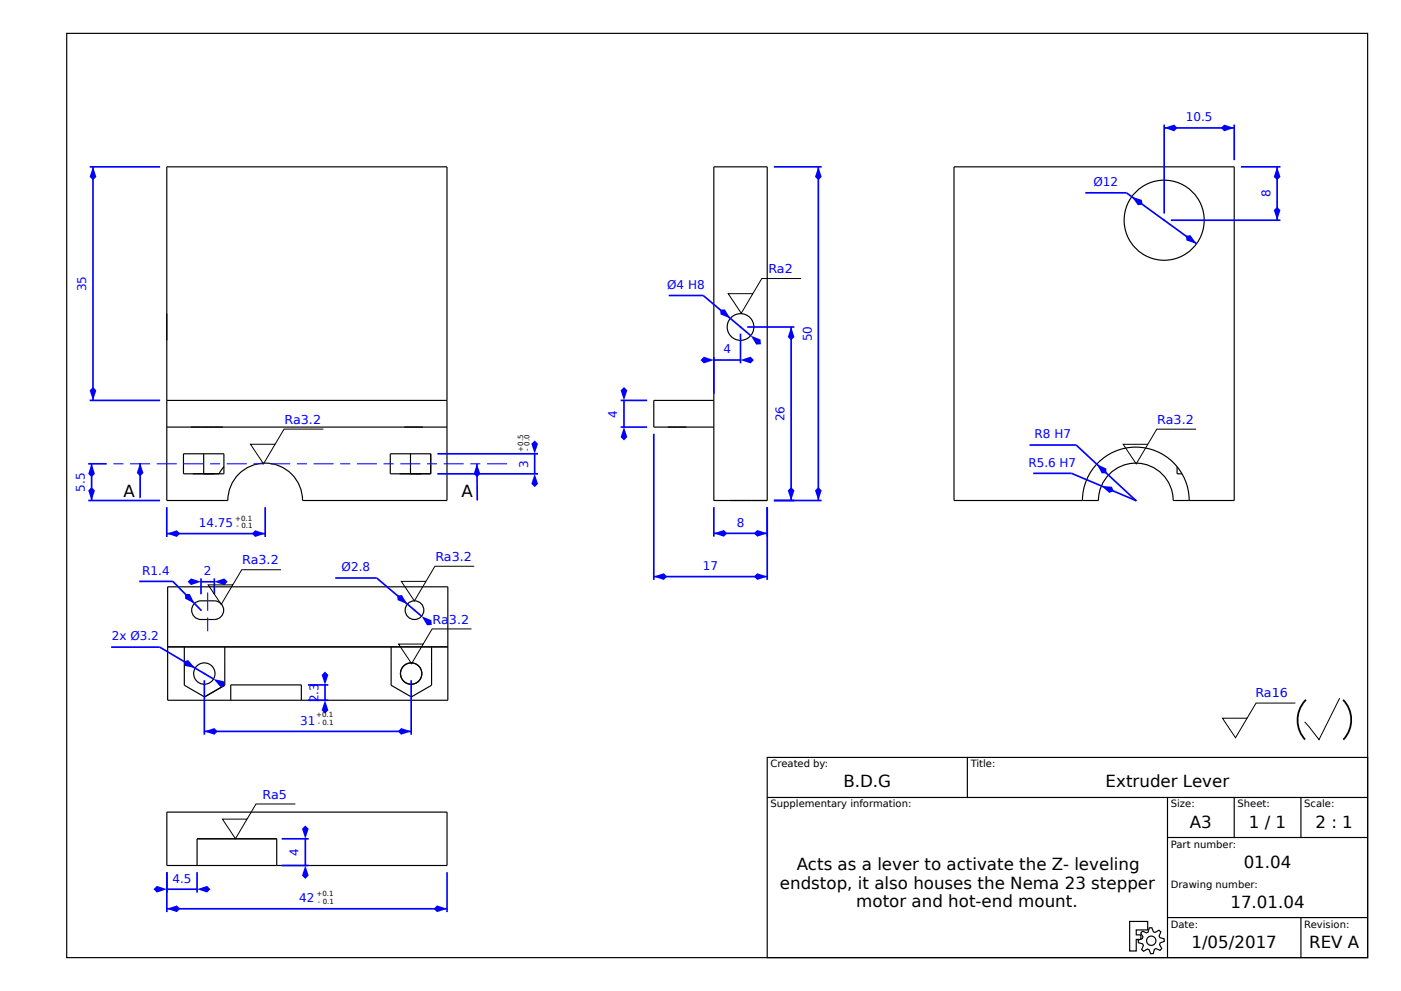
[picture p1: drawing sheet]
<svg xmlns="http://www.w3.org/2000/svg" width="420mm" height="297mm" viewBox="0 0 420 297" stroke-linecap="round" stroke-linejoin="round" font-family="sans-serif">
<g fill="none" stroke="#000" stroke-width=".35">
<path d="M20 10h390v277h-390zM50 50h84v100h-43.3a11.2 11.2 0 0 0-11.2-11.2 11.2 11.2 0 0 0-11.2 11.2h-18.3zM50 120h84M50 128h84M55 136h12.1v6h-12.1zM61.1 136v6M67.1 139.9l-1.5 2.1M117 136h12.1v6h-12.1zM123.1 136v6M230 227h180v60h-180zM230 239h180M290 227v12"/>
<path d="M350 239v48M370 239v12M390 239v12M350 251h60M338.7 276.2h5.4v2.5h-3.5v1.5h1.4v1.3h-1.4v3.5h-1.9zM342.5 279.1l1.2 .5 .5-.2 .3-1.3 .8-.1 .5 1.3 .5 .2 1.1-.7 .6 .5-.5 1.2 .2 .5 1.3 .3v.8l-1.2 .5-.2 .5 .7 1.2-.5 .5-1.3-.5-.4 .2-.4 1.3h-.7l-.5-1.2-.5-.2-1.2 .7-.6-.5 .6-1.2-.3-.5-1.2-.4-.1-.7 1.3-.5 .1-.5-.6-1.2zM350 275h60M390 275v12"/>
<circle cx="345.1" cy="281.9" r="1.4"/>
</g>
<g fill="none" stroke="#00f" stroke-width=".32">
<path d="M34 139h3M39 139h6M47 139h6M55 139h6M63 139h3M68 139h6M76 139h3M81 139h6M89 139h3M94 139h6M102 139h3M107 139h6"/>
<path d="M115 139h3M120 139h6M128 139h3M133 139h6M141 139h3M146 139h6"/>
</g>
<path d="M143 139l.1 10.9z" fill="#000" stroke="#00f" stroke-width=".5"/>
<path d="M143 139l1 3-1 1-1-1z" fill="#00f"/>
<path d="M143 149.9h.1" fill="none" stroke="#00f" stroke-width=".5"/>
<path d="M42 138.8v10.3z" fill="#000" stroke="#00f" stroke-width=".5"/>
<path d="M42 138.8l1 3-1 1-1-1z" fill="#00f"/>
<path d="M41.8 149.1h.2M50 261.4v6.1M50 266.5h9.1M59.1 261.4v6.1" fill="none" stroke="#00f" stroke-width=".5"/>
<g fill="none" stroke="#000" stroke-width=".35">
<path d="M214 50h16v100h-16zM214 120h-18v8h18M50.3 175.9h84v34h-84zM50.3 193.9h84M55.3 193.9v11.5l6 3.5 6.1-3.5v-11.5M58.1 181.1a2.8 2.8 0 0 1 2.2-1h4a2.8 2.8 0 0 1 2.8 2.8 2.8 2.8 0 0 1-2.8 2.8h-4a2.8 2.8 0 0 1-2.6-1.6 2.8 2.8 0 0 1 .4-3zM117.3 193.9v11.5l6 3.5 6.1-3.5v-11.5M69.2 209.9v-4.6h21.1v4.6M50 243.4h84v16h-84zM59.1 259.4v-8h23.9v8"/>
<circle cx="222" cy="98" r="4"/>
<circle cx="124.3" cy="182.9" r="2.8"/>
<circle cx="61.3" cy="201.9" r="3.2"/>
<circle cx="123.3" cy="201.9" r="3.2"/>
</g>
<g fill="#00f">
<path d="M46 266.5l1-1 3 1-3 1z"/>
<path d="M59.1 266.5l3-1 1 1-1 1z"/>
</g>
<path d="M84.4 251.4h8.1M84.4 259.4h8.1M91.5 251.4v8" fill="none" stroke="#00f" stroke-width=".5"/>
<g fill="#00f">
<path d="M91.5 259.4l1 3-1 1-1-1z"/>
<path d="M91.5 247.4l1 1-1 3-1-3z"/>
</g>
<path d="M50 261.4v12M50 272.4h84M134 261.4v12" fill="none" stroke="#00f" stroke-width=".5"/>
<g fill="#00f">
<path d="M130 272.4l1-1 3 1-3 1z"/>
<path d="M50 272.4l3-1 1 1-1 1z"/>
</g>
<path d="M92.3 205.3h6.1M92.3 209.9h6.1M97.4 205.3v4.6" fill="none" stroke="#00f" stroke-width=".5"/>
<g fill="#00f">
<path d="M97.4 209.9l1 3-1 1-1-1z"/>
<path d="M96.4 202.3l1-1 1 1-1 3z"/>
</g>
<path d="M61.3 203.9v16.3M61.3 219.2h62M123.3 203.9v16.3" fill="none" stroke="#00f" stroke-width=".5"/>
<g fill="#00f">
<path d="M119.3 219.2l1-1 3 1-3 1z"/>
<path d="M61.3 219.2l3-1 1 1-1 1z"/>
<circle cx="61.3" cy="201.9" r=".25"/>
</g>
<path d="M47.9 193.9l16.1 9.6z" fill="#000" stroke="#00f" stroke-width=".5"/>
<g fill="#00f">
<path d="M55.1 198.2l1.3-.4 2.1 2.4-3.1-.6z"/>
<path d="M64 203.5l3.1 .7 .4 1.3-1.4 .4z"/>
</g>
<path d="M33.3 193.9h14.6" fill="none" stroke="#00f" stroke-width=".5"/>
<circle cx="124.3" cy="182.9" r=".25" fill="#00f"/>
<path d="M112.9 173.2l13.5 11.5z" fill="#000" stroke="#00f" stroke-width=".5"/>
<g fill="#00f">
<path d="M119.1 178.5l1.4-.2 1.6 2.8-2.9-1.2z"/>
<path d="M126.4 184.7l2.9 1.2 .1 1.4-1.4 .1z"/>
</g>
<path d="M100.5 173.2h12.4" fill="none" stroke="#00f" stroke-width=".5"/>
<path d="M62.3 177.6v5.5M62.3 185.1v4.1" fill="none" stroke="#00f" stroke-width=".32"/>
<circle cx="60.3" cy="182.9" r=".25" fill="#00f"/>
<path d="M51.8 174.2l8.5 8.7z" fill="#000" stroke="#00f" stroke-width=".5"/>
<path d="M55.5 178h1.4l1.4 2.9-2.8-1.5z" fill="#00f"/>
<path d="M41.7 174.2h10.1M60.3 173.3v4.8M60.3 174.3h4M64.3 173.3v4.8" fill="none" stroke="#00f" stroke-width=".5"/>
<g fill="#00f">
<path d="M64.3 174.3l3-1 1 1-1 1z"/>
<path d="M57.3 173.3l3 1-3 1-1-1z"/>
</g>
<path d="M131.1 136h30.2M160.3 136v6M131.1 142h30.2" fill="none" stroke="#00f" stroke-width=".5"/>
<g fill="#00f">
<path d="M160.3 142l1 3-1 1-1-1z"/>
<path d="M159.3 133l1-1 1 1-1 3z"/>
</g>
<path d="M26.5 139h5.5M27.5 139v11M26.5 150h21.5" fill="none" stroke="#00f" stroke-width=".5"/>
<g fill="#00f">
<path d="M26.5 147l1-1 1 1-1 3z"/>
<path d="M27.5 139l1 3-1 1-1-1z"/>
</g>
<path d="M50 152v8.9M50 159.9h29.5M79.5 152v8.9" fill="none" stroke="#00f" stroke-width=".5"/>
<g fill="#00f">
<path d="M75.5 159.9l1-1 3 1-3 1z"/>
<path d="M50 159.9l3-1 1 1-1 1z"/>
</g>
<path d="M26.9 50h21.1M27.9 50v70M26.9 120h21.1" fill="none" stroke="#00f" stroke-width=".5"/>
<g fill="#00f">
<path d="M26.9 117l1-1 1 1-1 3z"/>
<path d="M27.9 50l1 3-1 1-1-1z"/>
</g>
<path d="M186.1 120h7.9M187.1 120v8M186.1 128h7.9" fill="none" stroke="#00f" stroke-width=".5"/>
<g fill="#00f">
<path d="M187.1 128l1 3-1 1-1-1z"/>
<path d="M186.1 117l1-1 1 1-1 3z"/>
</g>
<path d="M196 130v43.8M230 152v21.8M196 172.8h34" fill="none" stroke="#00f" stroke-width=".5"/>
<g fill="#00f">
<path d="M226 172.8l1-1 3 1-3 1z"/>
<path d="M196 172.8l3-1 1 1-1 1z"/>
</g>
<path d="M214 152v8.8M214 159.8h16M230 152v8.8" fill="none" stroke="#00f" stroke-width=".5"/>
<g fill="#00f">
<path d="M226 159.8l1-1 3 1-3 1z"/>
<path d="M214 159.8l3-1 1 1-1 1z"/>
<circle cx="222" cy="98" r=".25"/>
</g>
<path d="M210.8 88.6l14.3 12z" fill="#000" stroke="#00f" stroke-width=".5"/>
<g fill="#00f">
<path d="M215.9 92.8l1.4-.1 1.6 2.7-2.9-1.2z"/>
<path d="M225.1 100.6l2.9 1.2 .1 1.4-1.4 .1z"/>
</g>
<path d="M200.5 88.6h10.3M214 106.9v11.1M214 107.9h8M222 100v8.9" fill="none" stroke="#00f" stroke-width=".5"/>
<g fill="#00f">
<path d="M211 106.9l3 1-3 1-1-1z"/>
<path d="M222 107.9l3-1 1 1-1 1z"/>
</g>
<g fill="none" stroke="#000" stroke-width=".35">
<path d="M286 50h84v100h-18.3a11.2 11.2 0 0 0-11.2-11.2 11.2 11.2 0 0 0-11.2 11.2h-43.3zM352.9 139.9v2.1h1.5M324.5 150a16 16 0 0 1 16-16 16 16 0 0 1 16 16"/>
<circle cx="349" cy="66" r="12"/>
</g>
<path d="M232 50h14.3M245.3 50v100M232 150h14.3" fill="none" stroke="#00f" stroke-width=".5"/>
<g fill="#00f">
<path d="M245.3 50l1 3-1 1-1-1z"/>
<path d="M244.3 147l1-1 1 1-1 3z"/>
</g>
<path d="M224 98h14.2M237.2 98v52M232 150h6.2" fill="none" stroke="#00f" stroke-width=".5"/>
<g fill="#00f">
<path d="M236.2 147l1-1 1 1-1 3z"/>
<path d="M237.2 98l1 3-1 1-1-1z"/>
</g>
<path d="M372 50h11.9M382.9 50v16M351 66h32.9" fill="none" stroke="#00f" stroke-width=".5"/>
<g fill="#00f">
<path d="M382.9 50l1 3-1 1-1-1z"/>
<path d="M381.9 63l1-1 1 1-1 3z"/>
</g>
<path d="M349 37.3v26.7M349 38.3h21M370 37.3v10.7" fill="none" stroke="#00f" stroke-width=".5"/>
<g fill="#00f">
<path d="M366 38.3l1-1 3 1-3 1z"/>
<path d="M349 38.3l3-1 1 1-1 1z"/>
<circle cx="349" cy="66" r=".25"/>
</g>
<path d="M337.7 57.8l21 15.2z" fill="#000" stroke="#00f" stroke-width=".5"/>
<g fill="#00f">
<path d="M339.3 59l3 .9 .2 1.4-1.4 .2z"/>
<path d="M355.5 70.7l1.4-.2 1.8 2.5-3-.9z"/>
</g>
<path d="M325.4 57.8h12.3" fill="none" stroke="#00f" stroke-width=".5"/>
<circle cx="340.5" cy="150" r=".25" fill="#00f"/>
<path d="M321.2 141.9l19.3 8.1z" fill="#000" stroke="#00f" stroke-width=".5"/>
<path d="M330.2 145.6l3.1 .3 .6 1.3-1.3 .5z" fill="#00f"/>
<path d="M309.7 141.9h11.5" fill="none" stroke="#00f" stroke-width=".5"/>
<circle cx="340.5" cy="150" r=".25" fill="#00f"/>
<path d="M322.6 133.4l17.9 16.6z" fill="#000" stroke="#00f" stroke-width=".5"/>
<path d="M328.8 139.1l2.9 1.3v1.4l-1.4 .1z" fill="#00f"/>
<path d="M308.6 133.4h14" fill="none" stroke="#00f" stroke-width=".5"/>
<path d="M240.2 83.5h-11.8l-6.2 10.4-3.9-5.9h7.4M96.9 128.6h-11.7l-6.2 10.4-3.9-5.9h7.4M358.6 128.6h-11.8l-6.2 10.4-3.9-5.8h7.4M84.3 170.7h-11.8l-6.2 10.4-3.9-5.8h7.4M142.2 169.7h-11.8l-6.2 10.4-3.9-5.9h7.4M141.3 188.5h-11.7l-6.2 10.4-3.9-5.9h7.4M388.3 210.7h-11.8l-6.1 10.4-3.9-5.9h7.4M401.6 209.2l-6.2 12.5-4.3-5.4M88.5 241h-11.8l-6.1 10.4-3.9-5.9h7.4" fill="none" stroke="#000" stroke-width=".3"/>
<path d="M391.3 210a8.1 8.1 0 0 1 10.7-.8 8.1 8.1 0 0 1 2.1 10.6 8 8 0 0 1-10.2 3.7 8 8 0 0 1-4.7-9.7 8.5 8.5 0 0 1 2.1-3.8z" fill="none" stroke="#000" stroke-width=".54" stroke-dasharray="13 13" stroke-linecap="butt"/>
<g font-size="5">
<text x="37" y="149">A</text>
<text x="138.4" y="149">A</text>
<text x="252.8" y="236">B.D.G</text>
<text x="331.5" y="236">Extruder Lever</text>
<text x="356.7" y="248">A3</text>
<text x="374.4" y="248">1 / 1</text>
<text x="394.4" y="248">2 : 1</text>
<text x="238.9" y="260.8">Acts as a lever to activate the Z- leveling</text>
<text x="372.8" y="260">01.04</text>
<text x="233.8" y="266.5">endstop, it also houses the Nema 23 stepper</text>
<text x="256.7" y="271.9">motor and hot-end mount.</text>
<text x="368.9" y="272">17.01.04</text>
<text x="357.2" y="284">1/05/2017</text>
<text x="392.4" y="284">REV A</text>
</g>
<g font-size="3.7" fill="#00f">
<text x="230.3" y="81.9">Ra2</text>
<text x="85.3" y="127">Ra3.2</text>
<text x="346.9" y="127">Ra3.2</text>
<text x="72.6" y="169.1">Ra3.2</text>
<text x="130.5" y="168.1">Ra3.2</text>
<text x="129.7" y="186.9">Ra3.2</text>
<text x="376.4" y="209">Ra16</text>
<text x="78.7" y="239.3">Ra5</text>
</g>
<g font-size="3.6" fill="#00f">
<text x="355.5" y="36.3">10.5</text>
<text x="327.8" y="55.8">Ø12</text>
<text x="380.9" y="59.1" transform="rotate(-90 380.9 59.1)">8</text>
<text x="25.9" y="87.3" transform="rotate(-90 25.9 87.3)">35</text>
<text x="200" y="86.6">Ø4 H8</text>
<text x="216.9" y="105.9">4</text>
<text x="243.3" y="102.3" transform="rotate(-90 243.3 102.3)">50</text>
<text x="185.1" y="125.1" transform="rotate(-90 185.1 125.1)">4</text>
<text x="235.2" y="126.3" transform="rotate(-90 235.2 126.3)">26</text>
<text x="310.2" y="131.4">R8 H7</text>
<text x="158.3" y="140.1" transform="rotate(-90 158.3 140.1)">3</text>
<text x="308.3" y="139.9">R5.6 H7</text>
<text x="25.5" y="147.4" transform="rotate(-90 25.5 147.4)">5.5</text>
<text x="59.6" y="157.9">14.75</text>
<text x="220.9" y="157.8">8</text>
<text x="42.7" y="172.2">R1.4</text>
<text x="61.1" y="172.3">2</text>
<text x="102.4" y="171.2">Ø2.8</text>
<text x="210.7" y="170.8">17</text>
<text x="33.5" y="191.9">2x Ø3.2</text>
<text x="95.4" y="210.4" transform="rotate(-90 95.4 210.4)">2.3</text>
<text x="90" y="217.2">31</text>
<text x="89.5" y="256.5" transform="rotate(-90 89.5 256.5)">4</text>
<text x="51.7" y="264.5">4.5</text>
<text x="89.7" y="270.4">42</text>
</g>
<g font-size="3">
<text x="231" y="230">Created by:</text>
<text x="291" y="230">Title:</text>
<text x="231" y="242">Supplementary information:</text>
<text x="351" y="242">Size:</text>
<text x="371" y="242">Sheet:</text>
<text x="391" y="242">Scale:</text>
<text x="351" y="254">Part number:</text>
<text x="351" y="266">Drawing number:</text>
<text x="351" y="278">Date:</text>
<text x="391" y="278">Revision:</text>
</g>
<g font-size="2.1">
<text x="156.8" y="135.4" transform="rotate(-90 156.8 135.4)">+0.5</text>
<text x="158.7" y="135.1" transform="rotate(-90 158.7 135.1)">- 0.0</text>
<text x="70.5" y="156">+0.1</text>
<text x="70.9" y="158.3">- 0.1</text>
<text x="94.8" y="215">+0.1</text>
<text x="95.2" y="217.3">- 0.1</text>
<text x="94.9" y="268.6">+0.1</text>
<text x="95.3" y="270.8">- 0.1</text>
</g>
</svg>
